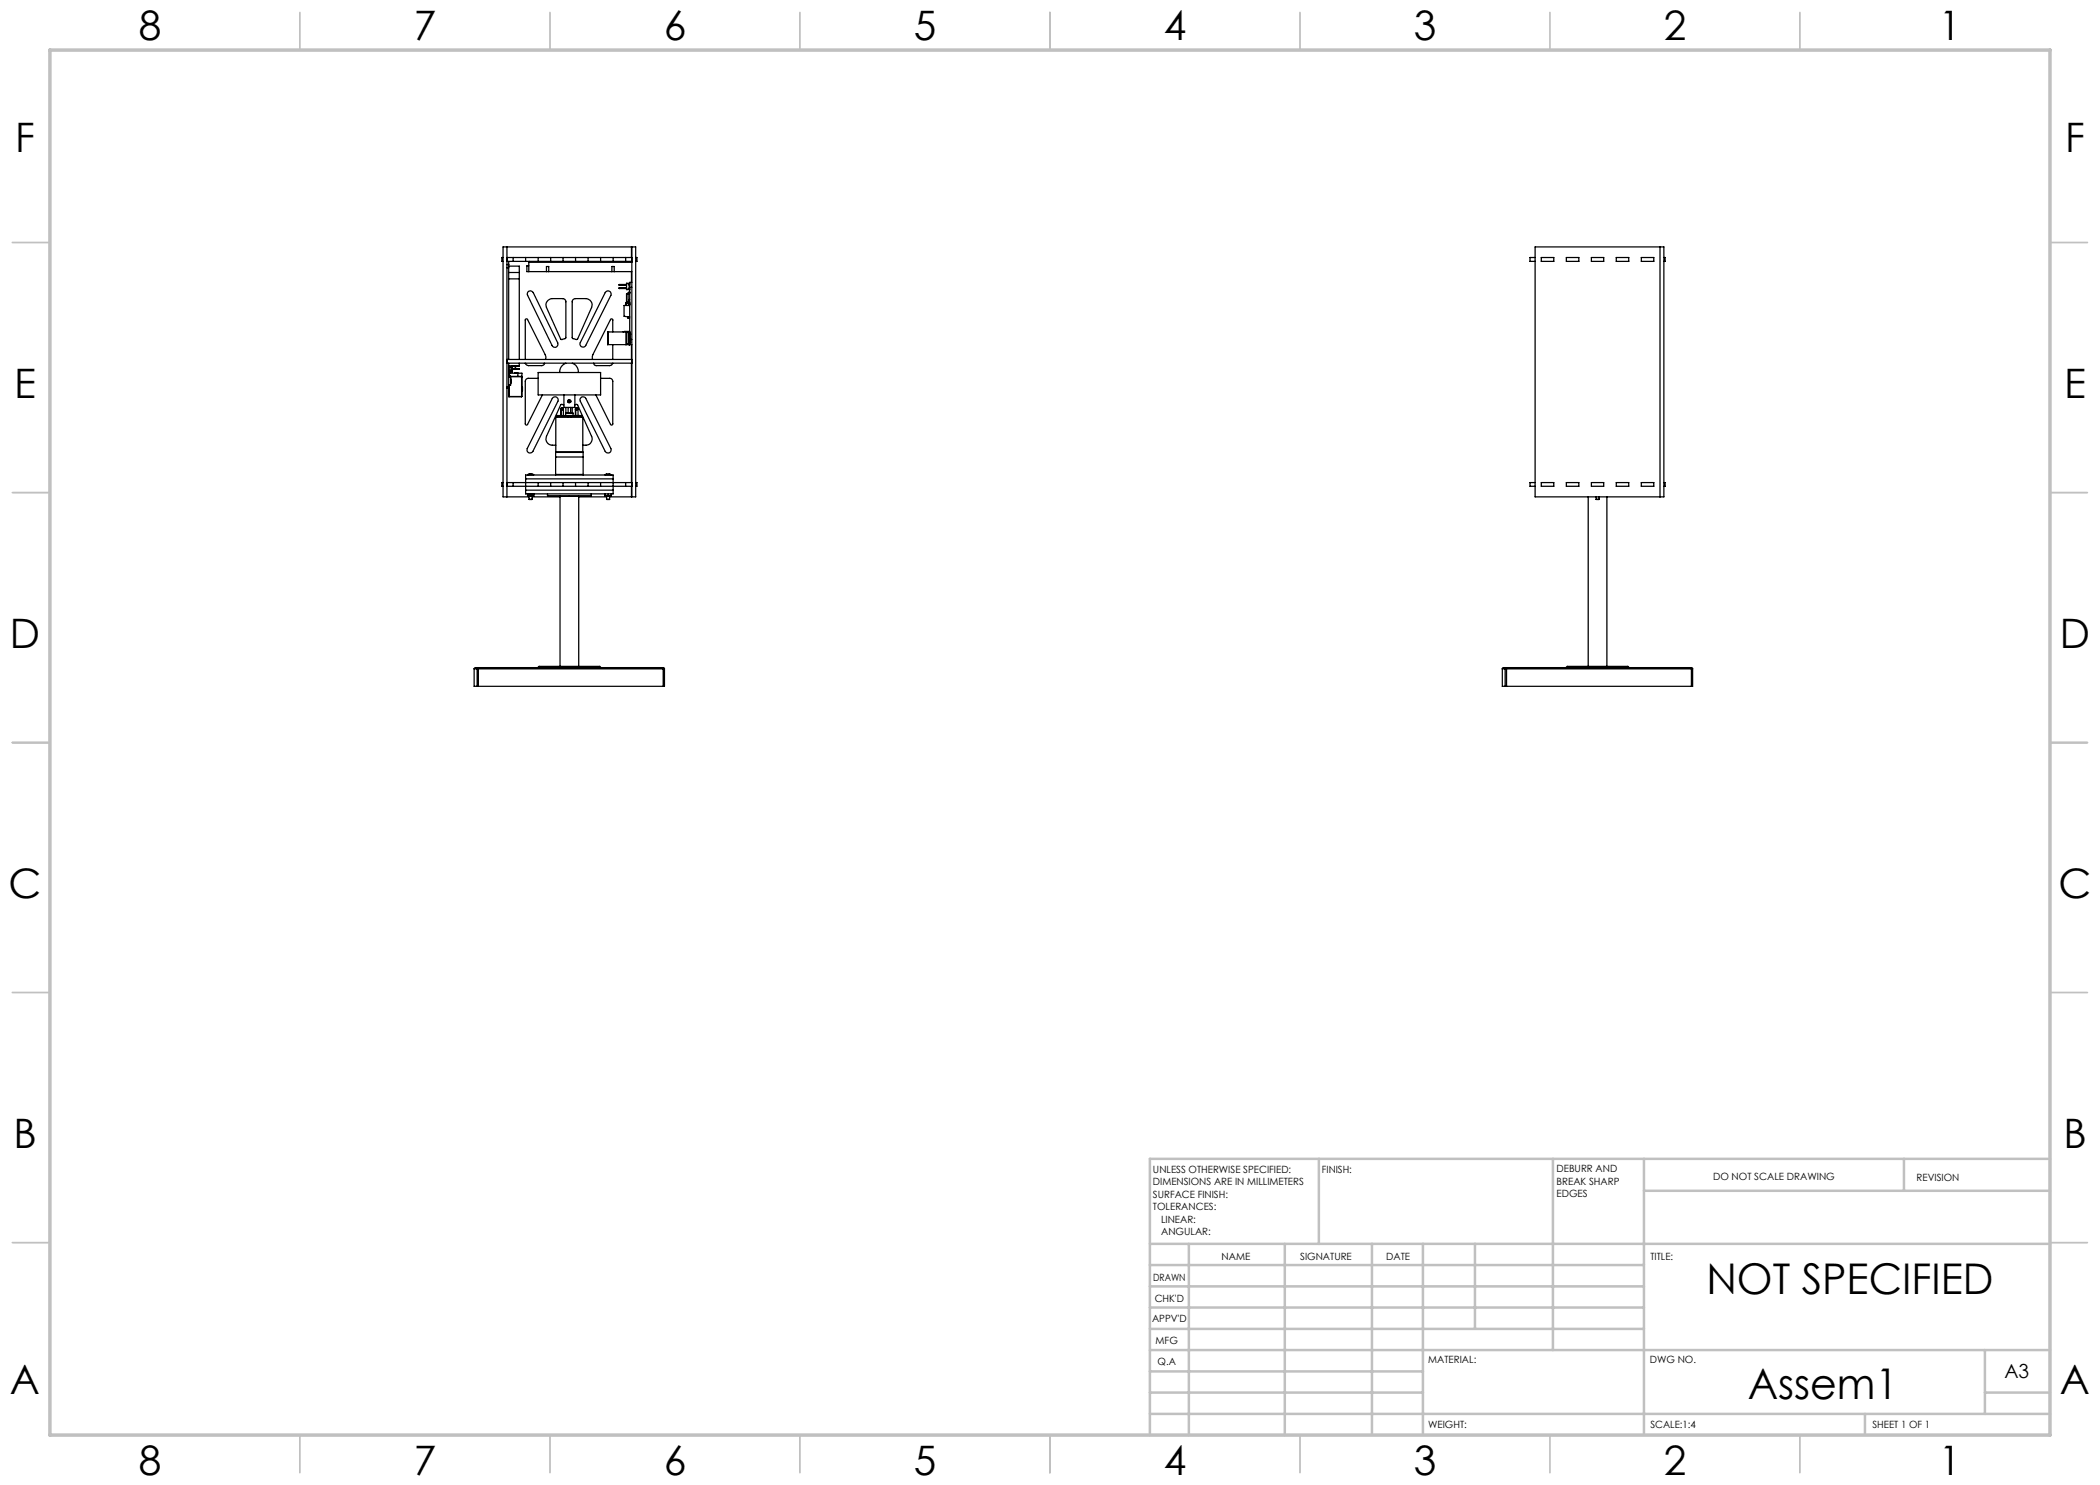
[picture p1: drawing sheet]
<svg xmlns="http://www.w3.org/2000/svg" width="420mm" height="297mm" viewBox="0 0 420 297" stroke-linecap="round" stroke-linejoin="round" font-family="sans-serif">
<g fill="none" stroke="#c0c0c0" stroke-width=".35">
<path d="M60 2.5v7.5M110 2.5v7.5M160 2.5v7.5M210 2.5v7.5M260 2.5v7.5M310 2.5v7.5M360 2.5v7.5M2.5 48.5h7.5M410 48.5h7.5M2.5 98.5h7.5M410 98.5h7.5M2.5 148.5h7.5"/>
<path d="M410 148.5h7.5M2.5 198.5h7.5M410 198.5h7.5M2.5 248.5h7.5M410 248.5h7.5M60 287v7.5M110 287v7.5M160 287v7.5M210 287v7.5M260 287v7.5M310 287v7.5M360 287v7.5"/>
</g>
<g fill="none" stroke="#c0c0c0" stroke-width=".5">
<path d="M263.8 231.8v17M310.6 231.8v38.2M328.8 231.8v55.2M328.8 238.2h81.2M380.8 231.8v6.4M410 231.8h-180v55.2M230 248.8h180M230 257.3h98.8M230 253h98.8M237.8 248.8v38.2M257 248.8v38.2M274.4 248.8v38.2"/>
<path d="M284.6 248.8v38.2M295 248.8v17M230 265.8h98.8M230 261.5h98.8M230 278.5h54.6M230 274.3h54.6M230 270h180M397 278.5h13M397 270v12.8M230 282.8h180M373 282.8v4.2"/>
</g>
<path d="M10 10h400v277h-400z" fill="none" stroke="#c0c0c0" stroke-width=".7"/>
<g fill="none" stroke="#000" stroke-width=".25">
<path d="M100.6 51.5h-.2v.8h.2M101.4 53.5h.3M101.4 52.9h.3M101.4 51.5h25M101.4 52.3h25M101.4 49.4v50M101.7 52.3v19.6M101.7 54.5h2.2M101.7 53.2h2.2v18.7M101.7 55.8h2.2M102.6 51.5v.8M105.1 51.5v.8"/>
<path d="M105.7 58.3l.4-.1 .5 .3 4.9 10.1a.62 .62 0 0 1-.3 .8 .62 .62 0 0 1-.8-.3l-4.9-10v-.5zM105.8 53.2h-.4v1.1h.4M105.8 54.3h3.5M105.8 52.5v1.8M105.9 52.3l-.1 .2M107.6 51.5v.8M109.3 54.3h.4M109.3 54.3v-1h.4v1M109.7 54.3h12.7M110.1 51.5v.8M112.6 51.5v.8M115.1 51.5v.8"/>
<path d="M117.6 51.5v.8M120.1 51.5v.8M121.2 58.3a.63 .63 0 0 1 .8 0 .63 .63 0 0 1 .2 .8l-5 10a.62 .62 0 0 1-.9 .2 .62 .62 0 0 1-.2-.8zM122.4 54.3h.4M122.4 54.3v-1h.4v1M122.6 51.5v.8M122.8 54.3h3.6M123.9 56.9h1.4M123.9 57.1h1.4M123.9 57.5h1.4M123.9 57.7h1.4M123.9 56.9v.2"/>
<path d="M123.9 57.5v.2M125.1 51.5v.8M125.3 56.7h.6M125.3 57.9h.6M125.6 58.7l-.3 .1v1.6M125.6 58.7v1.7M125.6 58.7l.3 .1M125.8 58.5h.1M125.8 58.6h.1M125.8 58.6l-.1 .1M125.8 58.5l-.2 .2M125.8 56.9h.1"/>
<path d="M125.8 57.1h.1M125.8 57.5h.1M125.8 57.7h.1M125.9 58.4l-.1 .1M125.9 58.5l-.1 .1M125.9 59.9h-.1v.5l-.6 .1v.6M125.9 56.8h-.1v1h.1M125.9 56.7h-.6v1.2h.6M125.9 57.5h.5M126.2 52.3l.2 .2h-20.6M126.3 51.5v-2.1h-25.7v50h5.2M126.3 52.3v.1"/>
<path d="M126.3 54.3v2.2M126.4 56.5h-.5v12.4M126.4 49.4h.7v50h-.7zM127.1 51.5h.3v.8h-.3M307 51.5h-1v.8h1M307 49.4h25.8v50h-25.8zM308.3 51.5h2.5v.8h-2.5zM313.3 51.5h2.5v.8h-2.5zM318.3 51.5h2.4v.8h-2.4zM323.3 51.5h2.5v.8h-2.5zM328.3 51.5h2.5v.8h-2.5zM332 49.4v50"/>
<path d="M332.8 51.5h.2v.8h-.2M101.4 77.4h.3M101.4 77.6h.4v1.7M101.4 71.9h25M101.4 72.6h25M101.7 77.4v1.9M101.7 79.3h.1M101.7 74.3h.2v.8h-.1M101.7 72.6v4.8M101.7 75.4h.4v1.6h-.4M101.7 73.2h2.2M101.7 75l.1 .3"/>
<path d="M101.7 74.3h.1M101.7 74.7h.2M101.7 73.6h.7M101.7 74h.7M101.7 73.3h.7M101.7 73.5h.7M101.8 75.3v.1M101.8 74.7h.1M101.8 74.3h.1M101.8 75.2l2.5 .1M101.8 75.1h.1M101.8 74.1l-.1 .1"/>
<path d="M101.8 74.3v.4M101.8 75.1h.2v.2M101.8 75.3h2.5M101.8 77l-.1 .4M101.8 79.3h.1M101.8 79.3h2.5M101.9 74.5h.1M101.9 74.1v.4M101.9 74.6h1.7M102 74.4l-.1 .1M102 74.1v.3M102 74.4h.1"/>
<path d="M102 74.4h.4M102.1 75.8h.1v.8h-.1M102.4 73.9h1.4M102.4 73.2v.9h-.7M102.4 73.7h1.4M102.4 73.2h1.4M102.4 73.9h.1M102.4 73.9v.5M102.4 73.2v.5M102.5 73.9l-.1 .5M102.5 73.2v.5M102.5 73.9h.1"/>
<path d="M102.9 74.6h.7M103 73.9h.1M103 73.2v.5M103.1 73.2v.5M103.6 74.6h.8v4.7M103.6 74.6v.7M103.8 73.7l.1 .1-.1 .1M103.8 73.2h.1M103.8 73.7v.2M103.9 72.6l-.1 .6M104.3 75.3h.1M104.3 79.3h.1"/>
<path d="M104.3 75.3v4M104.4 79.3h-.1M104.4 77.4h.1M104.4 78.1h.1M104.4 77.4l.1 .7M104.5 78.1h-.1M105.1 71.9v-7.9a.24 .24 0 0 1 .1-.2 .24 .24 0 0 1 .3 .1l3.5 7 .2 .5-.1 .5M105.1 72.6l.2 .4 .4 .1h2.7l.3-.1 .2-.4M107.6 74.5h12.5v4.5h-12.5zM107.6 75.7h-1.9a.6 .6 0 0 0-.6 .6v8.5a.24 .24 0 0 0 .1 .2 .24 .24 0 0 0 .3-.1l3-5.9M109.6 60.1l.5-.3 2.5-.1a.67 .67 0 0 1 .6 .7v7.2l-.2 .1a.67 .67 0 0 1-.9 .1l-2.8-6.3a1.19 1.19 0 0 1 .3-1.4zM110.6 79.5a.63 .63 0 0 1 .8 0 .63 .63 0 0 1 .2 .8l-5 10a.63 .63 0 0 1-.9 .2 .63 .63 0 0 1-.3-.8z"/>
<path d="M112.8 79v2.5h2.2v-2.5M113.2 72.6a1.85 1.85 0 0 0-1.3 1.9M113.8 79.9h.1M113.9 79.9l-.3 .1M114.5 72.6a1.89 1.89 0 0 1 1.2 1.9M114.5 60l.6-.3h2.1a1.29 1.29 0 0 1 1.1 1.8l-2.8 6.3-.3 .1-.6-.2-.2-.1v-7.3zM116.2 79.5l.6-.1 .4 .3 5 10a.63 .63 0 0 1-.3 .9 .63 .63 0 0 1-.9-.3l-4.9-10a.57 .57 0 0 1 .1-.8zM118.7 72.6l.2 .4 .3 .1h2.8l.3-.1 .3-.4M120.1 75.7h1.9a.6 .6 0 0 1 .6 .6v8.5a.24 .24 0 0 1-.2 .2 .24 .24 0 0 1-.3-.1l-2.9-5.9M121.5 66.4h.1M121.5 68.9h.1M121.5 66.4v2.5"/>
<path d="M121.5 68.9h4.9M121.5 66.4h3.7M122.6 66.4v-2.4a.24 .24 0 0 0-.2-.2 .24 .24 0 0 0-.3 .1l-3.5 7-.1 1M122.6 68.9v3M125.2 66.4v2.5h.1M125.2 66.4h.1M125.3 68.9h.4M125.3 66.4h.4M125.3 66.4v2.5M125.4 60.6h.2M125.6 60.6l.2 .2M125.6 63.4v.2h.3"/>
<path d="M125.6 63.4h.3M125.6 60.6h.1M125.7 66.4v2.5M125.7 66.4h.1M125.7 60.6l.1 .1M125.8 60.7h.1M125.8 60.7l.1 .2M125.8 60.8l.1 .2M125.8 60.8h.1M125.8 66.4v2.5h-.1M125.8 66.4h-.1M125.8 66.4h.1"/>
<path d="M125.9 66.4v2.5zM125.9 66.4v2.5M125.9 68.4h.1M125.9 66.8h.1M125.9 60.4l-.1 .2h-.5v.5M125.9 66.3l-1.3 .1M125.9 60.5l-.3 .1M125.9 61.1h-1.1v2.1l.8 .2M125.9 67.9h.5M126.3 68.9v3M126.3 72.6v23.9M100.6 96.5h-.2v.8h.2"/>
<path d="M101.4 96.5h25M101.4 97.3h25M102.6 96.5v.8M105.1 95h17.5v3.8h-17.5zM105.1 95.8h17.5M105.1 98h17.5M105.5 99.2l.3 .1M105.5 98.8h.1M105.5 98.8v.4M105.5 98.8h1.3M105.6 94.9h1.1M105.6 94.9v.1"/>
<path d="M105.8 99.3h.6M105.8 99.9h.6M105.8 99.3v.6M105.8 94.8l-.2 .1M105.8 94.8l.9 .1M105.8 94.8h.1M106.1 99.2l-.3 .1M106.1 98.8v.4M106.1 99.2l.3 .1M106.4 99.3v.6M106.4 99.4h5.6M106.7 94.9v.1"/>
<path d="M106.8 99.2l-.4 .1M106.8 98.8v.4M107.6 96.5v.8M109.5 99.2h8.8M109.5 98.8v.4M110.1 96.5v.8M111.1 94.9h5.5M111.1 91.4h5.5M111.1 95v-4.5h5.5v4.5M111.2 90.4l.1 .1M111.2 90.4v-6.9h5.4v6.9M111.2 90.4h5.4"/>
<path d="M111.3 83.2h4.2M111.3 83.2v.3M111.4 83.1h2.2M111.4 83.1h.1M111.4 83.1l-.1 .1M112 99.3v34M112.1 81.8h.1M112.1 81.8v1.3M112.2 81.8a.24 .24 0 0 1 .2-.3 .24 .24 0 0 1 .3 .3v1.3M112.2 81.8v1.3M112.4 81.7v.2M112.5 81.5l-.4 .3"/>
<path d="M112.6 96.5v.8M112.8 81l-.5-.1-.2 .1-2.8 6.3a1.26 1.26 0 0 0 1.2 1.7h.7M113.2 82.6l1.4 .1zM113.2 81.5l-.1 1.6M113.6 81.5v1.1M113.6 83.1v.4M113.6 83.1h.5M114.1 80.4v-.1h-.5v.2h.3M114.1 83.1l1.4 .1M114.1 83.1h.1M114.1 81.5v1.1M114.1 83.1v.4"/>
<path d="M114.4 81.5v1.1M114.6 82.7v.4M115 81l.3-.1 .2 .1 2.8 6.3a1.36 1.36 0 0 1-.3 1.4 1.36 1.36 0 0 1-1.4 .3M115.1 81.8v1.3M115.1 81.8h.1M115.1 96.5v.8M115.1 81.8a.24 .24 0 0 1 .3-.3 .24 .24 0 0 1 .2 .3v1.4M115.3 81.7v.2M115.4 81.5l-.3 .3M115.5 83.2h.4M115.5 83.2h.1M115.6 83.1h.3"/>
<path d="M115.7 99.3v34M115.7 99.4h5.6M115.9 83.1l.6 .1M115.9 83.1v.1M115.9 83.2h.6M115.9 83.2h.1M116.5 83.2v.3M116.6 90.4l-.1 .1M117.6 96.5v.8M118.3 98.8v.4M120.1 96.5v.8M121 98.8v.5h1.2v-.5"/>
<path d="M121 99.2h.1M121 99.2h1.2M121 94.9h1.2M121 94.9v.1M121.3 99.9h.6M121.3 99.3v.6M121.6 98.8v.4M121.9 94.8l-.9 .1M121.9 94.8h.1M121.9 94.8l.3 .1M121.9 99.3v.6M122.2 94.9v.1"/>
<path d="M125.1 96.5v.8M126.3 97.3v2.1h-4.4M127.1 96.5h.3v.8h-.3M307 96.5h-1v.8h1M308.3 96.5h2.5v.8h-2.5zM313.3 96.5h2.5v.8h-2.5zM317.6 99.4v33.9M318.3 96.5h2.4v.8h-2.4zM319.2 99.9h.6M319.2 99.4v.5M319.8 99.4v.5M321.4 99.4v33.9"/>
<path d="M323.3 96.5h2.5v.8h-2.5zM328.3 96.5h2.5v.8h-2.5zM332.8 96.5h.2v.8h-.2M94.8 133.8h.6M94.8 133.8v3.5h.6M95.4 133.8h.3M95.4 137.3h.3M95.4 133.8l.2-.3 .1 .3M95.4 133.8v3.5M95.7 133.8v3.5M95.7 133.8h36.9M95.7 137.3h36.9"/>
<path d="M107.6 133.5l.2-.2h12.2l.1 .2M132.6 133.5v.3M132.6 133.5h-37.6l-.2 .3M132.6 133.8h.3M132.6 133.5l.3 .3M132.6 133.8v3.5M132.9 133.8v3.5h-.3M300.5 133.8h.5M300.5 133.8v3.5h.5M301 133.8h.3M301 137.3h.3M301 133.8l.2-.3 .1 .3"/>
<path d="M301 133.8v3.5M301.3 133.8h37M301.3 137.3h37M301.3 133.8v3.5M313.3 133.5l.1-.2h12.2l.2 .2M338.3 133.5v.3M338.3 133.5h-37.7l-.1 .3M338.3 133.8h.2M338.3 133.5l.2 .3M338.3 133.8v3.5M338.5 133.8v3.5h-.2"/>
<circle cx="112.4" cy="81.9" r=".11"/>
<circle cx="113.9" cy="80.2" r=".31"/>
<circle cx="115.4" cy="81.9" r=".11"/>
</g>
<g font-size="8.5">
<text x="341.3" y="258.8">NOT SPECIFIED</text>
<text x="349.6" y="279.7">Assem1</text>
</g>
<g font-size="8.1">
<text x="27.8" y="8">8</text>
<text x="82.8" y="8">7</text>
<text x="132.8" y="8">6</text>
<text x="182.8" y="8">5</text>
<text x="232.8" y="8">4</text>
<text x="282.8" y="8">3</text>
<text x="332.8" y="8">2</text>
<text x="387.8" y="8">1</text>
<text x="3" y="30.4">F</text>
<text x="413" y="30.4">F</text>
<text x="2.8" y="79.6">E</text>
<text x="412.8" y="79.6">E</text>
<text x="2" y="129.6">D</text>
<text x="412" y="129.6">D</text>
<text x="1.7" y="179.6">C</text>
<text x="411.7" y="179.6">C</text>
<text x="2.7" y="229.6">B</text>
<text x="412.7" y="229.6">B</text>
<text x="2" y="278.9">A</text>
<text x="412" y="278.9">A</text>
<text x="27.8" y="295">8</text>
<text x="82.8" y="295">7</text>
<text x="132.8" y="295">6</text>
<text x="182.8" y="295">5</text>
<text x="232.8" y="295">4</text>
<text x="282.8" y="295">3</text>
<text x="332.8" y="295">2</text>
<text x="387.8" y="295">1</text>
</g>
<text font-size="3.9" x="400.9" y="275.5">A3</text>
<g font-size="2">
<text x="230.6" y="234.6">UNLESS OTHERWISE SPECIFIED:</text>
<text x="230.6" y="237.1">DIMENSIONS ARE IN MILLIMETERS</text>
<text x="230.6" y="239.6">SURFACE FINISH:</text>
<text x="264.4" y="234.6">FINISH:</text>
<text x="311.3" y="234.5">DEBURR AND</text>
<text x="311.3" y="237">BREAK SHARP</text>
<text x="311.3" y="239.5">EDGES</text>
<text x="342.6" y="236">DO NOT SCALE DRAWING</text>
<text x="383.3" y="236.2">REVISION</text>
<text x="230.6" y="242.1">TOLERANCES:</text>
<text x="232.2" y="244.6">LINEAR:</text>
<text x="232.2" y="247.1">ANGULAR:</text>
<text x="244.3" y="252">NAME</text>
<text x="260" y="251.9">SIGNATURE</text>
<text x="277.2" y="251.9">DATE</text>
<text x="330.1" y="251.9">TITLE:</text>
<text x="230.6" y="256.1">DRAWN</text>
<text x="230.9" y="260.3">CHK'D</text>
<text x="230.4" y="264.4">APPV'D</text>
<text x="231.1" y="268.8">MFG</text>
<text x="231.5" y="273">Q.A</text>
<text x="285.6" y="272.5">MATERIAL:</text>
<text x="330" y="272.5">DWG NO.</text>
<text x="285.6" y="285.5">WEIGHT:</text>
<text x="330.1" y="285.6">SCALE:1:4</text>
<text x="374.5" y="285.6">SHEET 1 OF 1</text>
</g>
</svg>
